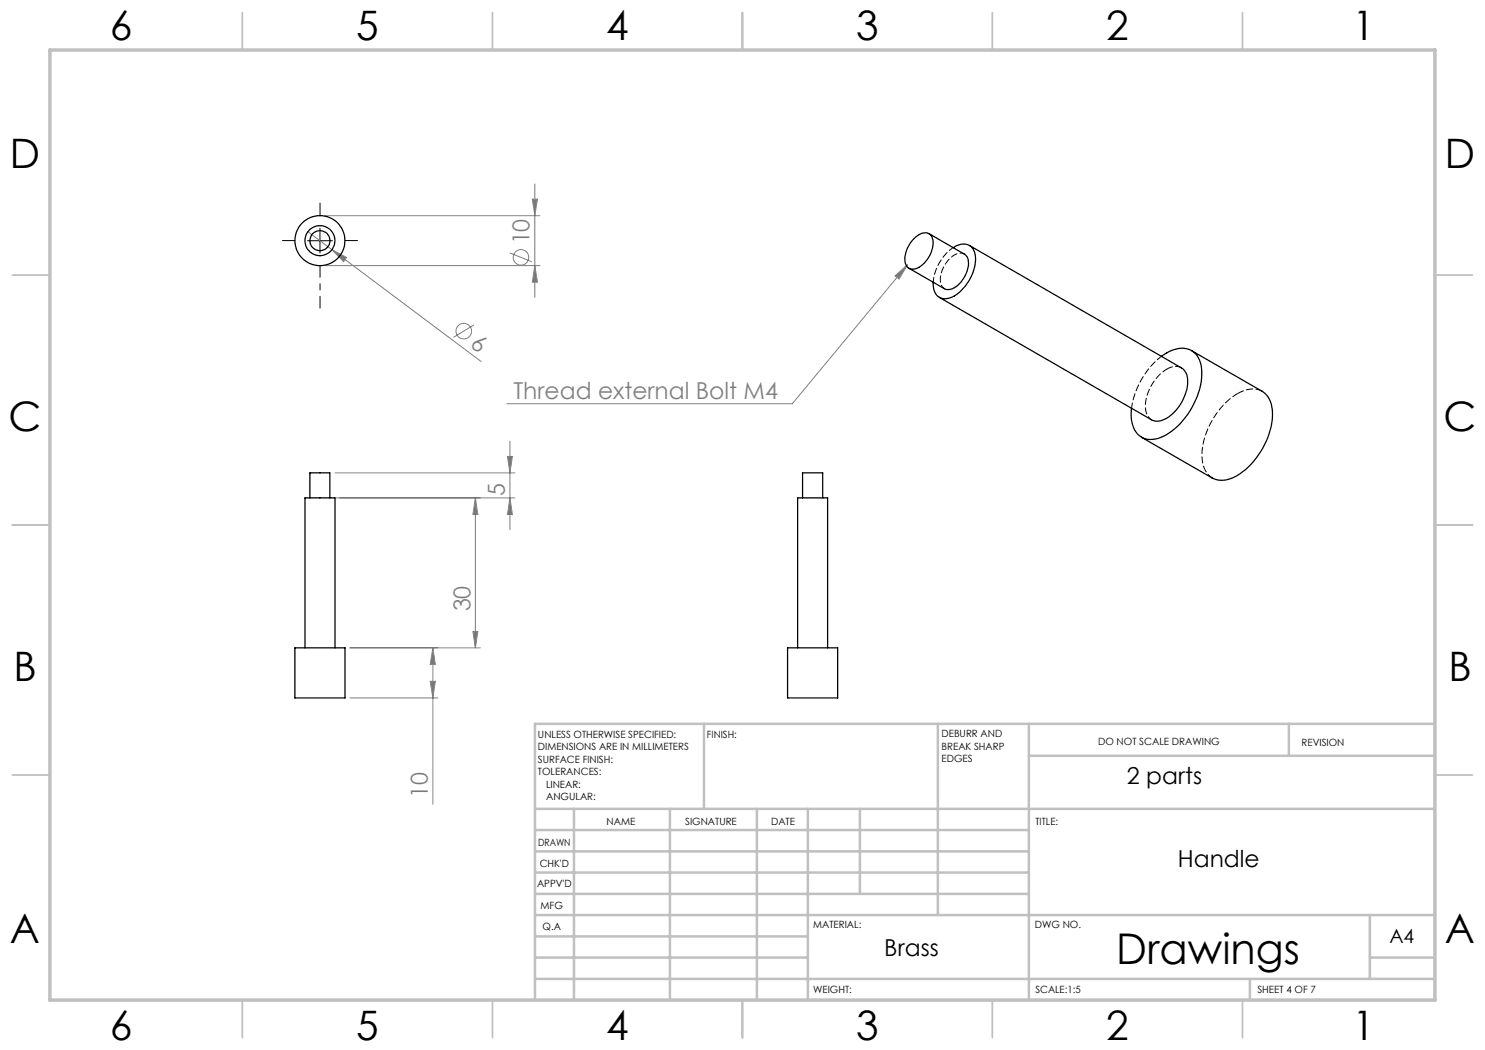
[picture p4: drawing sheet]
<svg xmlns="http://www.w3.org/2000/svg" width="297mm" height="210mm" viewBox="0 0 297 210" stroke-linecap="round" stroke-linejoin="round" font-family="sans-serif">
<g fill="none" stroke="#808080" stroke-width=".2">
<path d="M106.5 39.8h1l-.5 3.3zM107 36.8v22.7M61.6 46.3l4.8 3.6M65 43.1h43M65 53.1h43M66.4 49.9l2.9 1.6-.6 .8zM66.4 49.9l29.8 22.4M102 50.6l4.4 1.8M107 53.1l.5 3.3h-1zM179 55.2l2.5-2.3-1.7 2.9zM181.5 52.9l-23 27.8h-57.1M94.8 65l-4.1 2.5"/>
<path d="M67 99.6h36M67 94.6h36M95.1 99.6v30M95.1 99.6l.5 3.3h-1zM101.5 91.3h1l-.5 3.3zM102 88.2v17.7M102 99.6l.5 3.3h-1zM70 129.6h26.1M70 139.6h17.6M86 136.3h1.1l-.5 3.3zM86.6 129.6v31.3M86.6 129.6l.5 3.3h-1.1z"/>
<path d="M94.6 126.3h1l-.5 3.3z"/>
<circle cx="104.2" cy="51.5" r="1.56"/>
<circle cx="92.8" cy="66.2" r="1.56"/>
</g>
<path d="M59 48.1h-2.5M64 43.1v-2.5M69 48.1h2.5" fill="none" stroke="#000" stroke-width=".2" stroke-dasharray="15.2 1.3 1.3 1.3"/>
<path d="M64 53.1v8.5" fill="none" stroke="#000" stroke-width=".2" stroke-dasharray="15.2 1.3 1.3 1.3" stroke-dashoffset="12.9"/>
<path d="M61.5 48.1h5M64 45.6v5" fill="none" stroke="#000" stroke-width=".2"/>
<g fill="none" stroke="#c0c0c0" stroke-width=".35">
<path d="M48.5 2.5v7.5M98.5 2.5v7.5M148.5 2.5v7.5M198.5 2.5v7.5M248.5 2.5v7.5M2.5 55h7.5M287 55h7.5M2.5 105h7.5M287 105h7.5M2.5 155h7.5M287 155h7.5M48.5 200v7.5"/>
<path d="M98.5 200v7.5M148.5 200v7.5M198.5 200v7.5M248.5 200v7.5"/>
</g>
<g fill="none" stroke="#c0c0c0" stroke-width=".5">
<path d="M140.8 144.8v17M187.6 144.8v38.2M205.8 144.8v55.2M205.8 151.2h81.2M257.8 144.8v6.4M287 144.8h-180v55.2M107 161.8h180M107 178.8h98.8M107 174.5h98.8M107 170.3h98.8M107 166h98.8M114.8 161.8v38.2"/>
<path d="M134 161.8v38.2M151.4 161.8v38.2M161.6 161.8v38.2M172 161.8v17M107 195.8h180M107 191.5h54.6M107 187.3h54.6M107 183h180M250 195.8v4.2M274 191.5h13M274 183v12.8"/>
</g>
<path d="M10 10h277v190h-277z" fill="none" stroke="#c0c0c0" stroke-width=".7"/>
<g fill="#808080">
<path d="M179 55.2l2.5-2.3-1.7 2.9z"/>
<path d="M66.4 49.9l2.9 1.6-.6 .8z"/>
<path d="M102 99.6l.5 3.3h-1zM101.5 91.3h1l-.5 3.3zM94.6 126.3h1l-.5 3.3zM95.1 99.6l.5 3.3h-1zM86 136.3h1.1l-.5 3.3zM86.6 129.6l.5 3.3h-1.1z"/>
<path d="M106.5 39.8h1l-.5 3.3zM107 53.1l.5 3.3h-1z"/>
</g>
<g fill="none" stroke="#000" stroke-width=".25">
<path d="M182.6 48a3.1 3.1 0 0 1 3-1.3 2.56 2.56 0 0 1 .8 3.3 5.2 5.2 0 0 1-3.7 3.8 1.78 1.78 0 0 1-1.7-2.3 6.3 6.3 0 0 1 1.6-3.5zM185.8 46.7l7.1 4.1a2.64 2.64 0 0 1 .6 3.3 5.3 5.3 0 0 1-3.7 3.8l-.9-.1-7.1-4.2M190.6 49.5a2.82 2.82 0 0 1 4 .2 6.3 6.3 0 0 1-.6 6 7 7 0 0 1-4.8 4.1 2.36 2.36 0 0 1-2.5-2.6l-.1-.8M193.9 49.1l42.4 24.5a3.1 3.1 0 0 1 1.2 3.3 8.9 8.9 0 0 1-5.1 7.2l-.8 .1-1.1-.1-42.6-24.6M232.3 71.3a6.1 6.1 0 0 1 5.7-1.4 4.9 4.9 0 0 1 2.3 5.1 15.1 15.1 0 0 1-8.1 12.5 3.9 3.9 0 0 1-5.8-3.1l-.2-1.2 .1-1.5M238.3 70.1l14.1 8.2a5 5 0 0 1 2.1 4.9 15.5 15.5 0 0 1-7.6 12.2 4.8 4.8 0 0 1-4.5 .2l-14.1-8.2M62 99.6v-5h4v5M160.5 99.6v-5h4v5M59 129.6h10v10h-10zM61 129.6v-30h6v30M157.5 129.6h10v10h-10zM159.5 129.6v-30h6v30"/>
<circle cx="64" cy="48.1" r="3"/>
<circle cx="64" cy="48.1" r="2"/>
<circle cx="64" cy="48.1" r="5"/>
</g>
<path d="M192.9 50.8a2.8 2.8 0 0 0-3.2 1.2 5.2 5.2 0 0 0-1.4 5.1l.6 .6M230.3 83.9a3.5 3.5 0 0 1-1.1-3.8 9.5 9.5 0 0 1 4.1-6.2" fill="none" stroke="#000" stroke-width=".2" stroke-dasharray="1.3 .6" stroke-dashoffset=".4"/>
<path d="M233.3 73.9a2.96 2.96 0 0 1 3-.3" fill="none" stroke="#000" stroke-width=".2" stroke-dasharray="1.3 .6"/>
<path d="M190.7 49.5a9.5 9.5 0 0 0-4 6.9" fill="none" stroke="#000" stroke-width=".2" stroke-dasharray="1.3 .6" stroke-dashoffset=".3"/>
<path d="M226.3 81.6a16.2 16.2 0 0 1 6-10.4M242.5 95.6a5 5 0 0 1-2.1-4.9 15.7 15.7 0 0 1 7.1-11.9" fill="none" stroke="#000" stroke-width=".2" stroke-dasharray="1.3 .6" stroke-dashoffset=".2"/>
<path d="M247.5 78.8a5 5 0 0 1 5-.5" fill="none" stroke="#000" stroke-width=".2" stroke-dasharray="1.3 .6" stroke-dashoffset="-.1"/>
<text font-size="8.5" x="223.3" y="192.7">Drawings</text>
<g font-size="8.1">
<text x="22" y="8">6</text>
<text x="71.2" y="8">5</text>
<text x="121.2" y="8">4</text>
<text x="171.3" y="8">3</text>
<text x="221.3" y="8">2</text>
<text x="270.5" y="8">1</text>
<text x="2" y="33.6">D</text>
<text x="289" y="33.6">D</text>
<text x="1.7" y="86.1">C</text>
<text x="288.7" y="86.1">C</text>
<text x="2.7" y="136.1">B</text>
<text x="289.7" y="136.1">B</text>
<text x="2" y="188.6">A</text>
<text x="289" y="188.6">A</text>
<text x="22" y="208">6</text>
<text x="71.2" y="208">5</text>
<text x="121.2" y="208">4</text>
<text x="171.3" y="208">3</text>
<text x="221.3" y="208">2</text>
<text x="270.5" y="208">1</text>
</g>
<g font-size="4.7" fill="#808080">
<text x="105.9" y="48.9" transform="rotate(-90 105.9 48.9)">10</text>
<text x="93.8" y="69.1" transform="rotate(37 93.8 69.1)">6</text>
<text x="102.7" y="79.7">Thread external Bolt M4</text>
<text x="101" y="99.2" transform="rotate(-90 101 99.2)">5</text>
<text x="94.1" y="122.3" transform="rotate(-90 94.1 122.3)">30</text>
<text x="85.6" y="159.5" transform="rotate(-90 85.6 159.5)">10</text>
</g>
<g font-size="4.7">
<text x="225.4" y="156.9">2 parts</text>
<text x="235.6" y="173.3">Handle</text>
<text x="176.9" y="191.2">Brass</text>
</g>
<text font-size="3.9" x="277.9" y="188.5">A4</text>
<g font-size="2">
<text x="107.6" y="147.6">UNLESS OTHERWISE SPECIFIED:</text>
<text x="141.4" y="147.6">FINISH:</text>
<text x="188.3" y="147.5">DEBURR AND</text>
<text x="188.3" y="150">BREAK SHARP</text>
<text x="219.6" y="149">DO NOT SCALE DRAWING</text>
<text x="260.3" y="149.2">REVISION</text>
<text x="107.6" y="150.1">DIMENSIONS ARE IN MILLIMETERS</text>
<text x="107.6" y="152.6">SURFACE FINISH:</text>
<text x="107.6" y="155.1">TOLERANCES:</text>
<text x="188.3" y="152.5">EDGES</text>
<text x="109.2" y="157.6">LINEAR:</text>
<text x="109.2" y="160.1">ANGULAR:</text>
<text x="121.3" y="165">NAME</text>
<text x="137" y="164.9">SIGNATURE</text>
<text x="154.2" y="164.9">DATE</text>
<text x="207.1" y="164.9">TITLE:</text>
<text x="107.6" y="169.1">DRAWN</text>
<text x="107.9" y="173.3">CHK'D</text>
<text x="107.4" y="177.4">APPV'D</text>
<text x="108.1" y="181.8">MFG</text>
<text x="108.5" y="186">Q.A</text>
<text x="162.6" y="185.5">MATERIAL:</text>
<text x="207" y="185.5">DWG NO.</text>
<text x="162.6" y="198.5">WEIGHT:</text>
<text x="207.1" y="198.6">SCALE:1:5</text>
<text x="251.5" y="198.6">SHEET 4 OF 7</text>
</g>
</svg>
